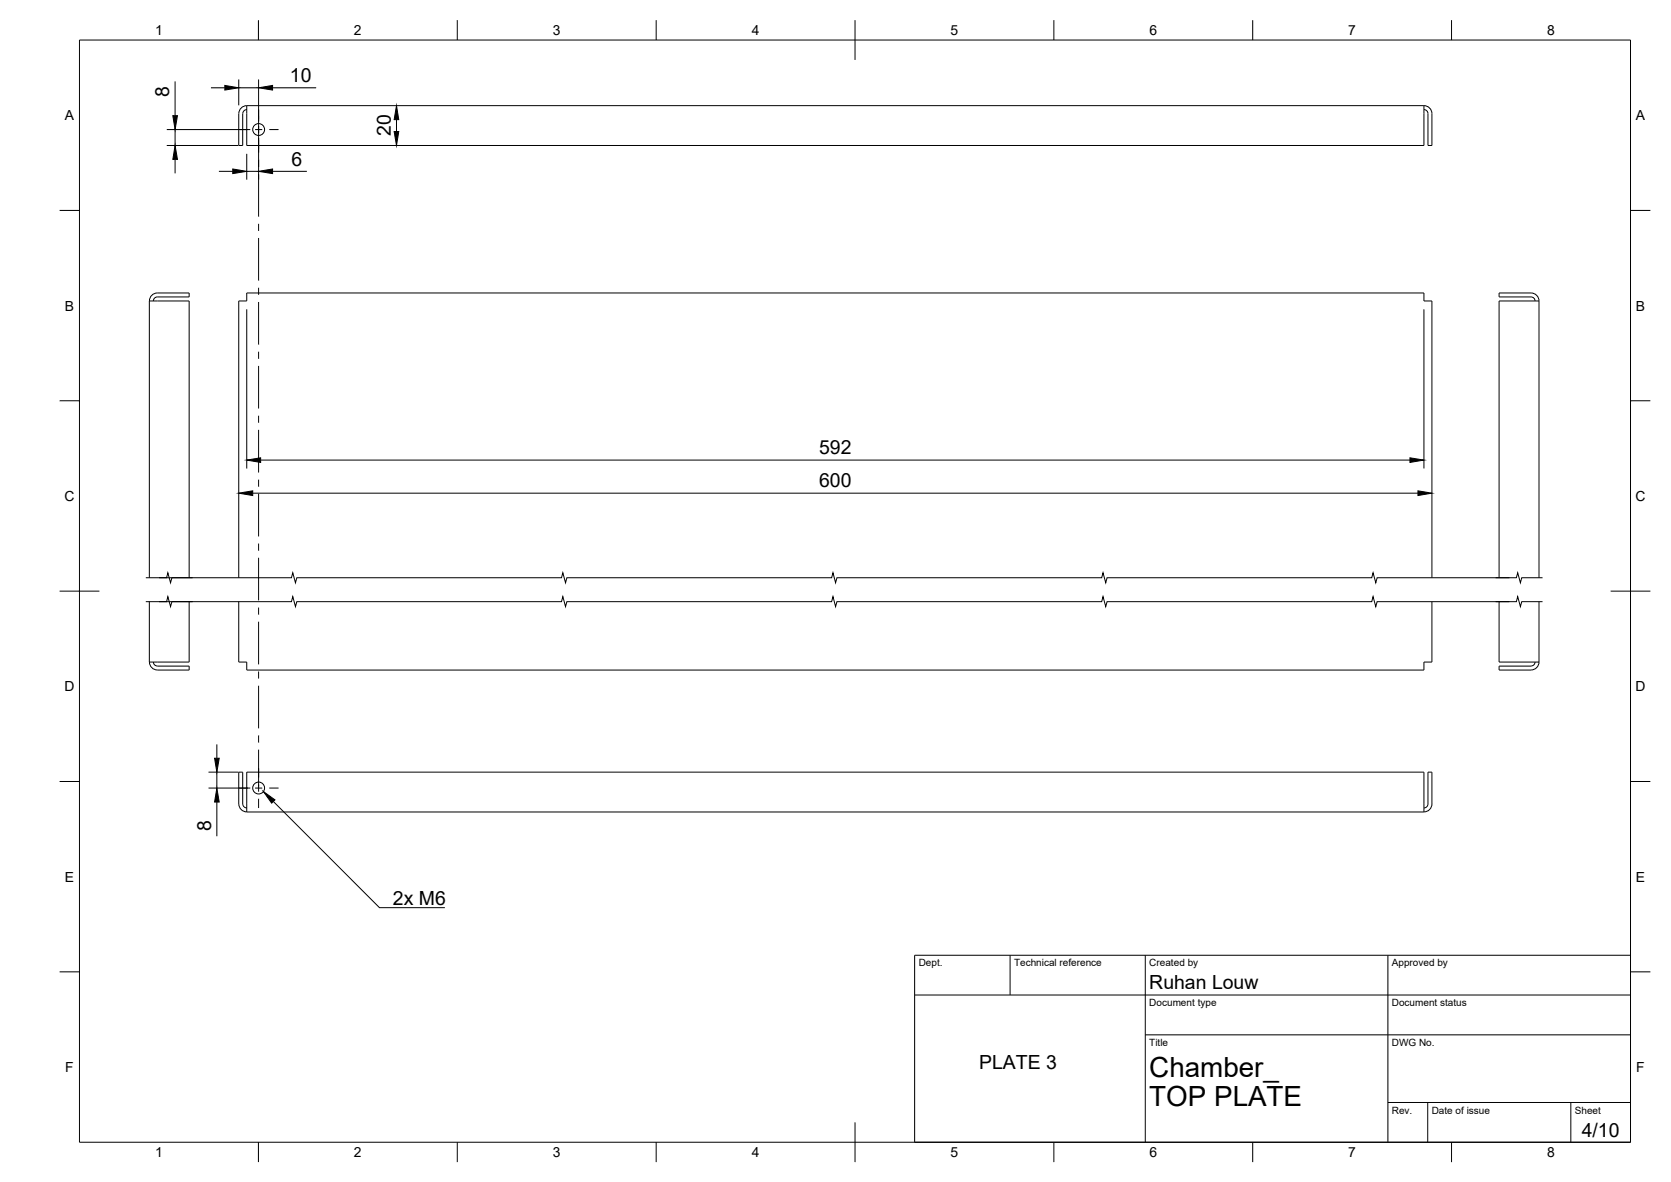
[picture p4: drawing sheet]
<svg xmlns="http://www.w3.org/2000/svg" width="420mm" height="297mm" viewBox="0 0 420 297" stroke-linecap="round" stroke-linejoin="round" font-family="sans-serif">
<!-- layer: Visible -->
<g fill="none" stroke="#000" stroke-width=".25">
<path d="M62 26.6v10h296v-10M62 26.6h296M62.1 26.6a2.04 2.04 0 0 0-2.1 2v8h1v-8a1.01 1.01 0 0 1 1.1-1.1M358 26.6a2 2 0 0 1 2 2v8h-.9v-8a1.01 1.01 0 0 0-1.1-1.1M39.6 73.6h8v1h-8M39.6 74.6a1.01 1.01 0 0 0-1 1M39.6 73.6a2 2 0 0 0-2 2M386 75.6a1.01 1.01 0 0 0-1-1h-8.1v-1h8.1a2 2 0 0 1 2 2M387 75.6h-10.1v69.6M387 75.6v69.6M37.5 151.2v15.2h10.1v-15.2M37.5 145.2v-69.6h10.1v69.6"/>
<path d="M60 151.2v15.2h2v2h296v-2h2v-15.2M60 145.2v-69.6h2v-2h296v2h2v69.6M376.9 151.2v15.2h10.1M387 151.2v15.2M37.6 166.4a2 2 0 0 0 2 2M38.6 166.4a1.01 1.01 0 0 0 1 1M39.6 167.4h8v1h-8M386 166.4a1.01 1.01 0 0 1-1 1h-8.1v1h8.1M387 166.4a2 2 0 0 1-2 2M62 204.1v-10.1h296v10.1M62 204.1h296M62.1 203a1.01 1.01 0 0 1-1.1-1v-8h-1v8a2.04 2.04 0 0 0 2.1 2"/>
<path d="M358 203a1.01 1.01 0 0 0 1.1-1v-8h.9v8a2 2 0 0 1-2 2"/>
<circle cx="65" cy="32.6" r="1.49"/>
<circle cx="65" cy="198" r="1.49"/>
</g>
<!-- layer: BORDER -->
<g fill="none" stroke="#000" stroke-width=".25">
<path d="M20 10.1h390v276.9h-390zM65 5.1v5M115 5.1v5M165 5.1v5M215 5.1v10M265 5.1v5M315 5.1v5M365 5.1v5M15 52.9h5M410 52.9h5M15 100.7h5M410 100.7h5"/>
<path d="M15 148.6h10M405 148.6h10M15 196.4h5M410 196.4h5M15 244.2h5M410 244.2h5M65 287v5M115 287v5M165 287v5M215 282.1v9.9M265 287v5M315 287v5"/>
<path d="M365 287v5"/>
</g>
<!-- layer: TITLEBLOCK -->
<path d="M230 240.1h180v46.9h-180zM230 250h180M254 240.1v9.9M288 240.1v46.9M349 240.1v46.9M288 260.1h122M349 277.1h61M359 277.1v9.9M395 277.1v9.9" fill="none" stroke="#000" stroke-width=".25"/>
<!-- layer: Smart Centers -->
<g fill="none" stroke="#000" stroke-width=".25">
<path d="M60 32.6h2.4M64.1 32.6h1.8M65 27.6v10.8M67.7 32.6h2.3M65 40.2v1.8M65 43.7v10.7M65 56.2v1.8M65 59.8v10.7M65 72.3v1.8M65 75.9v10.7M65 88.4v1.8M65 92v10.7"/>
<path d="M65 104.5v1.7M65 108v10.8M65 120.5v1.8M65 124.1v10.7M65 136.6v1.8M65 140.2v10.7M65 152.7v1.8M65 156.2v10.8M65 168.7v1.8M65 172.3v10.7M60 198h2.4M64.1 198h1.8"/>
<path d="M65 184.8v1.8M65 188.4v10.6M67.7 198h2.3M65 200.7v2.4"/>
</g>
<!-- layer: Break Lines -->
<path d="M36.7 151.2h5.2l.3-1.3 .7 2.5 .3-1.2h5.3M36.7 145.2h5.2l.3-1.3 .7 2.6 .3-1.3h5.3M40 151.2h33.3l.3-1.3 .7 2.5 .3-1.2h66.6l.3-1.3 .7 2.5 .3-1.2h66.6l.3-1.3 .7 2.5 .3-1.2h66.6l.3-1.3 .7 2.5 .4-1.2h66.5l.3-1.3 .7 2.5 .4-1.2h33.2M40 145.2h33.3l.3-1.3 .7 2.6 .3-1.3h66.6l.3-1.3 .7 2.6 .3-1.3h66.6l.3-1.3 .7 2.6 .3-1.3h66.6l.3-1.3 .7 2.6 .4-1.3h66.5l.3-1.3 .7 2.6 .4-1.3h33.2M376.1 151.2h5.2l.3-1.3 .7 2.5 .3-1.2h5.3M376.1 145.2h5.2l.3-1.3 .7 2.6 .3-1.3h5.3" fill="none" stroke="#000" stroke-width=".25"/>
<!-- layer: FD_Dimensions -->
<g fill="none" stroke="#000" stroke-width=".25">
<path d="M60 20v6.5M65 20v10.5M41.9 36.6h18M41.9 32.6h21M44 20.5v8.6M44 32.6v4M53 22.1h3.5M60 22.1h5M62 38.7v6.5M65 34.7v10.5M68.5 22.1h11M99.7 30.1v2.9"/>
<path d="M44 40.1v3.5M55 43.1h3.5M62 43.1h3M68.5 43.1h8.7M62 77.7v40M358 77.7v40M65.5 115.6h289M63.5 123.9h293M52.4 194h7.5M52.4 198h10.5M54.5 187.1v3.4M54.5 194v4"/>
<path d="M54.5 201.6v8.5"/>
</g>
<g fill="#000" stroke="#000" stroke-width=".25">
<path d="M43.5 29.1h1.1l-.6 3.5zM56.5 21.5l3.5 .6-3.5 .5zM65 22.1l3.5-.6v1.1zM99.1 33h1.2l-.6 3.6zM99.7 26.6l.6 3.5h-1.2zM44 36.6l.6 3.5h-1.1zM58.5 42.5l3.5 .6-3.5 .5zM65 43.1l3.5-.6v1.1zM62 115.6l3.5-.6v1.2zM354.5 115l3.5 .6-3.5 .6zM60 123.9l3.5-.6v1.2zM356.5 123.3l3.5 .6-3.5 .6z"/>
<path d="M54 190.5h1.1l-.6 3.5zM54.5 198l.6 3.6h-1.1z"/>
</g>
<!-- layer: Hole Notes -->
<path d="M66.3 198.9l2.8 2.1-.8 .8z" fill="#000" stroke="#000" stroke-width=".25"/>
<path d="M68.7 201.4l26.7 26.7h16.5" fill="none" stroke="#000" stroke-width=".25"/>
<g font-size="7">
<text x="289" y="270.6">Chamber_</text>
<text x="289" y="278.1">TOP PLATE</text>
</g>
<g font-size="4.9">
<text x="72.9" y="20.6">10</text>
<text x="42.6" y="24.3" transform="rotate(-90 42.6 24.3)">8</text>
<text x="98.2" y="34.2" transform="rotate(-90 98.2 34.2)">20</text>
<text x="73.3" y="41.6">6</text>
<text x="206" y="114.2">592</text>
<text x="206" y="122.5">600</text>
<text x="53.1" y="208.9" transform="rotate(-90 53.1 208.9)">8</text>
<text x="98.8" y="227.4">2x M6</text>
<text x="289" y="248.5">Ruhan Louw</text>
<text x="246.2" y="268.7">PLATE 3</text>
<text x="397.7" y="285.7">4/10</text>
</g>
<g font-size="3.5">
<text x="39" y="8.8">1</text>
<text x="89" y="8.8">2</text>
<text x="139" y="8.8">3</text>
<text x="189" y="8.8">4</text>
<text x="239" y="8.8">5</text>
<text x="289" y="8.8">6</text>
<text x="339" y="8.8">7</text>
<text x="389" y="8.8">8</text>
<text x="16.3" y="30.2">A</text>
<text x="411.3" y="30.2">A</text>
<text x="16.3" y="78">B</text>
<text x="411.3" y="78">B</text>
<text x="16.2" y="125.9">C</text>
<text x="411.2" y="125.9">C</text>
<text x="16.2" y="173.7">D</text>
<text x="411.2" y="173.7">D</text>
<text x="16.3" y="221.6">E</text>
<text x="411.3" y="221.6">E</text>
<text x="16.4" y="269.4">F</text>
<text x="411.4" y="269.4">F</text>
<text x="39" y="290.8">1</text>
<text x="89" y="290.8">2</text>
<text x="139" y="290.8">3</text>
<text x="189" y="290.8">4</text>
<text x="239" y="290.8">5</text>
<text x="289" y="290.8">6</text>
<text x="339" y="290.8">7</text>
<text x="389" y="290.8">8</text>
</g>
<g font-size="2.5">
<text x="231" y="242.9">Dept.</text>
<text x="255" y="242.9">Technical reference</text>
<text x="289" y="242.9">Created by</text>
<text x="350" y="242.9">Approved by</text>
<text x="289" y="252.8">Document type</text>
<text x="350" y="252.8">Document status</text>
<text x="289" y="262.9">Title</text>
<text x="350" y="262.9">DWG No.</text>
<text x="350" y="279.9">Rev.</text>
<text x="360" y="279.9">Date of issue</text>
<text x="396" y="279.9">Sheet</text>
</g>
</svg>
